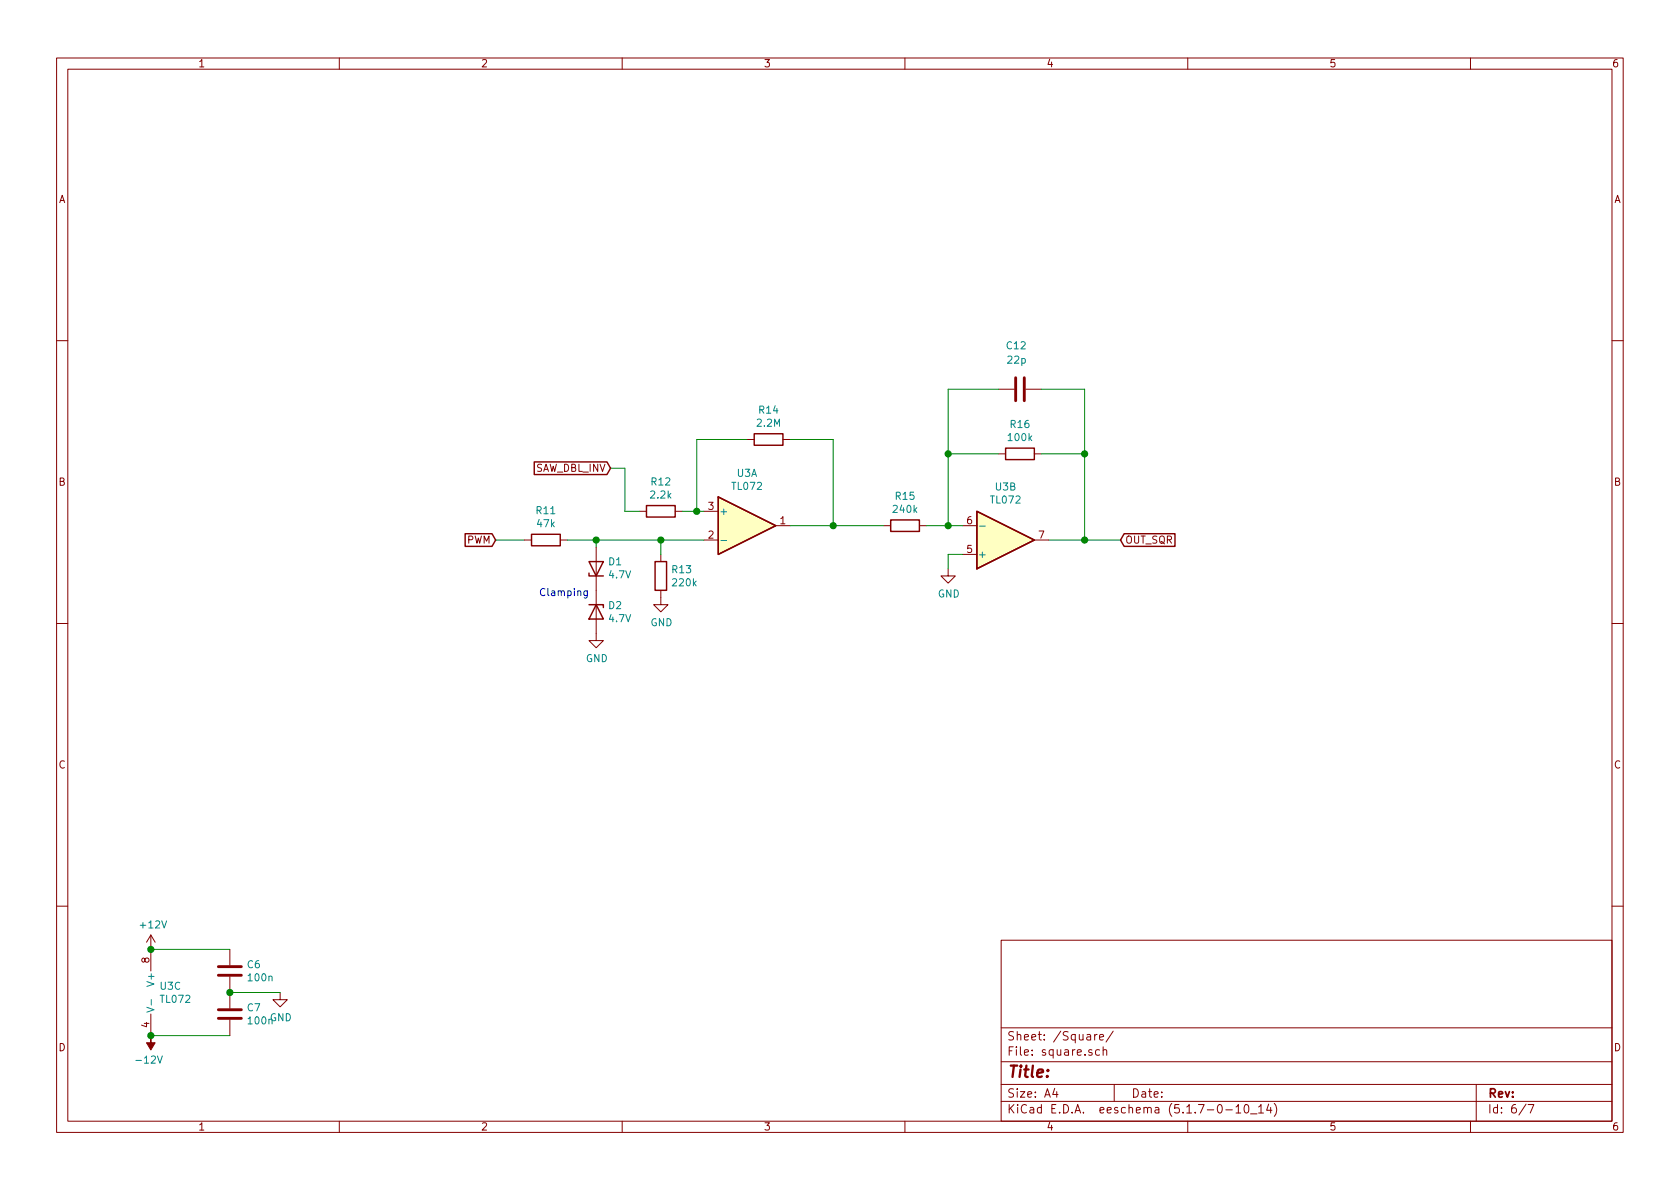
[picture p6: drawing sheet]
EESchema Schematic File Version 4
EELAYER 30 0
EELAYER END
$Descr A4 11693 8268
encoding utf-8
Sheet 6 7
Title ""
Date ""
Rev ""
Comp ""
Comment1 ""
Comment2 ""
Comment3 ""
Comment4 ""
$EndDescr
$Comp
L power:-12V #PWR0101
U 1 1
P 1050 7200
F 0 "#PWR0101" H 1050 7300 50  0001 C CNN
F 1 "-12V" H 1065 7373 50  0000 C CNN
F 2 "" H 1050 7200 50  0001 C CNN
F 3 "" H 1050 7200 50  0001 C CNN
	1    1050 7200
	-1   0    0    1   
$EndComp
$Comp
L power:+12V #PWR0102
U 1 1
P 1050 6600
F 0 "#PWR0102" H 1050 6450 50  0001 C CNN
F 1 "+12V" H 1065 6773 50  0000 C CNN
F 2 "" H 1050 6600 50  0001 C CNN
F 3 "" H 1050 6600 50  0001 C CNN
	1    1050 6600
	1    0    0    -1  
$EndComp
$Comp
L Device:C C6
U 1 1
P 1600 6750
F 0 "C6" H 1715 6796 50  0000 L CNN
F 1 "100n" H 1715 6705 50  0000 L CNN
F 2 "Zimo_Manual_PCB:C_Disc_D5.0mm_W2.5mm_P2.50mm" H 1638 6600 50  0001 C CNN
F 3 "~" H 1600 6750 50  0001 C CNN
	1    1600 6750
	1    0    0    -1  
$EndComp
Wire Wire Line
	1600 6600 1050 6600
$Comp
L Device:C C7
U 1 1
P 1600 7050
F 0 "C7" H 1715 7096 50  0000 L CNN
F 1 "100n" H 1715 7005 50  0000 L CNN
F 2 "Zimo_Manual_PCB:C_Disc_D5.0mm_W2.5mm_P2.50mm" H 1638 6900 50  0001 C CNN
F 3 "~" H 1600 7050 50  0001 C CNN
	1    1600 7050
	1    0    0    -1  
$EndComp
Wire Wire Line
	1600 7200 1050 7200
$Comp
L power:GND #PWR0103
U 1 1
P 1950 6900
F 0 "#PWR0103" H 1950 6650 50  0001 C CNN
F 1 "GND" H 1955 6727 50  0000 C CNN
F 2 "" H 1950 6900 50  0001 C CNN
F 3 "" H 1950 6900 50  0001 C CNN
	1    1950 6900
	1    0    0    -1  
$EndComp
Wire Wire Line
	1950 6900 1600 6900
Connection ~ 1600 6900
$Comp
L Device:R R11
U 1 1
P 3800 3750
F 0 "R11" V 3593 3750 50  0000 C CNN
F 1 "47k" V 3684 3750 50  0000 C CNN
F 2 "Zimo_Manual_PCB:R_Axial_Vertical" V 3730 3750 50  0001 C CNN
F 3 "~" H 3800 3750 50  0001 C CNN
	1    3800 3750
	0    1    1    0   
$EndComp
$Comp
L Device:D_Zener D1
U 1 1
P 4150 3950
F 0 "D1" V 4196 3870 50  0000 R CNN
F 1 "4.7V" V 4105 3870 50  0000 R CNN
F 2 "Zimo_Manual_PCB:D_Axial-Vertical" H 4150 3950 50  0001 C CNN
F 3 "~" H 4150 3950 50  0001 C CNN
	1    4150 3950
	0    -1   -1   0   
$EndComp
Wire Wire Line
	3950 3750 4150 3750
Wire Wire Line
	4150 3750 4150 3800
$Comp
L Device:D_Zener D2
U 1 1
P 4150 4250
F 0 "D2" V 4104 4330 50  0000 L CNN
F 1 "4.7V" V 4195 4330 50  0000 L CNN
F 2 "Zimo_Manual_PCB:D_Axial-Vertical" H 4150 4250 50  0001 C CNN
F 3 "~" H 4150 4250 50  0001 C CNN
	1    4150 4250
	0    1    1    0   
$EndComp
$Comp
L power:GND #PWR0108
U 1 1
P 4150 4400
F 0 "#PWR0108" H 4150 4150 50  0001 C CNN
F 1 "GND" H 4155 4227 50  0000 C CNN
F 2 "" H 4150 4400 50  0001 C CNN
F 3 "" H 4150 4400 50  0001 C CNN
	1    4150 4400
	1    0    0    -1  
$EndComp
Text Notes 3750 4150 0    50   ~ 0
Clamping
$Comp
L Device:R R13
U 1 1
P 4600 4000
F 0 "R13" H 4670 4046 50  0000 L CNN
F 1 "220k" H 4670 3955 50  0000 L CNN
F 2 "Zimo_Manual_PCB:R_Axial_Vertical" V 4530 4000 50  0001 C CNN
F 3 "~" H 4600 4000 50  0001 C CNN
	1    4600 4000
	1    0    0    -1  
$EndComp
Wire Wire Line
	4150 3750 4600 3750
Connection ~ 4150 3750
$Comp
L power:GND #PWR0109
U 1 1
P 4600 4150
F 0 "#PWR0109" H 4600 3900 50  0001 C CNN
F 1 "GND" H 4605 3977 50  0000 C CNN
F 2 "" H 4600 4150 50  0001 C CNN
F 3 "" H 4600 4150 50  0001 C CNN
	1    4600 4150
	1    0    0    -1  
$EndComp
Wire Wire Line
	4600 3750 4600 3850
Wire Wire Line
	4900 3750 4600 3750
Connection ~ 4600 3750
Text GLabel 4250 3250 0    50   Input ~ 0
SAW_DBL_INV
$Comp
L Device:R R12
U 1 1
P 4600 3550
F 0 "R12" V 4393 3550 50  0000 C CNN
F 1 "2.2k" V 4484 3550 50  0000 C CNN
F 2 "Zimo_Manual_PCB:R_Axial_Vertical" V 4530 3550 50  0001 C CNN
F 3 "~" H 4600 3550 50  0001 C CNN
	1    4600 3550
	0    1    1    0   
$EndComp
Wire Wire Line
	4900 3550 4850 3550
Wire Wire Line
	4250 3250 4350 3250
Wire Wire Line
	4350 3250 4350 3550
Wire Wire Line
	4350 3550 4450 3550
$Comp
L Device:R R14
U 1 1
P 5350 3050
F 0 "R14" V 5143 3050 50  0000 C CNN
F 1 "2.2M" V 5234 3050 50  0000 C CNN
F 2 "Zimo_Manual_PCB:R_Axial_Vertical" V 5280 3050 50  0001 C CNN
F 3 "~" H 5350 3050 50  0001 C CNN
	1    5350 3050
	0    1    1    0   
$EndComp
Wire Wire Line
	5200 3050 4850 3050
Wire Wire Line
	4850 3050 4850 3550
Connection ~ 4850 3550
Wire Wire Line
	4850 3550 4750 3550
Wire Wire Line
	5500 3050 5800 3050
Wire Wire Line
	5800 3050 5800 3650
Wire Wire Line
	5800 3650 5500 3650
$Comp
L Device:R R15
U 1 1
P 6300 3650
F 0 "R15" V 6093 3650 50  0000 C CNN
F 1 "240k" V 6184 3650 50  0000 C CNN
F 2 "Zimo_Manual_PCB:R_Axial_Vertical" V 6230 3650 50  0001 C CNN
F 3 "~" H 6300 3650 50  0001 C CNN
	1    6300 3650
	0    1    1    0   
$EndComp
Wire Wire Line
	6150 3650 5800 3650
Connection ~ 5800 3650
$Comp
L power:GND #PWR0110
U 1 1
P 6600 3950
F 0 "#PWR0110" H 6600 3700 50  0001 C CNN
F 1 "GND" H 6605 3777 50  0000 C CNN
F 2 "" H 6600 3950 50  0001 C CNN
F 3 "" H 6600 3950 50  0001 C CNN
	1    6600 3950
	1    0    0    -1  
$EndComp
Wire Wire Line
	6600 3850 6600 3950
$Comp
L Device:R R16
U 1 1
P 7100 3150
F 0 "R16" V 6893 3150 50  0000 C CNN
F 1 "100k" V 6984 3150 50  0000 C CNN
F 2 "Zimo_Manual_PCB:R_Axial_Vertical" V 7030 3150 50  0001 C CNN
F 3 "~" H 7100 3150 50  0001 C CNN
	1    7100 3150
	0    1    1    0   
$EndComp
Wire Wire Line
	6950 3150 6600 3150
Wire Wire Line
	6600 3150 6600 3650
Connection ~ 6600 3650
Wire Wire Line
	6600 3650 6450 3650
Wire Wire Line
	7250 3150 7550 3150
Wire Wire Line
	7550 3750 7300 3750
Text GLabel 7800 3750 2    50   Input ~ 0
OUT_SQR
Wire Wire Line
	7800 3750 7550 3750
Connection ~ 7550 3750
Text GLabel 3450 3750 0    50   Input ~ 0
PWM
Wire Wire Line
	3450 3750 3650 3750
$Comp
L Amplifier_Operational:TL072 U3
U 1 1
P 5200 3650
F 0 "U3" H 5200 4017 50  0000 C CNN
F 1 "TL072" H 5200 3926 50  0000 C CNN
F 2 "Zimo_Manual_PCB:DIP-8_W7.62mm" H 5200 3650 50  0001 C CNN
F 3 "http://www.ti.com/lit/ds/symlink/tl071.pdf" H 5200 3650 50  0001 C CNN
	1    5200 3650
	1    0    0    -1  
$EndComp
$Comp
L Amplifier_Operational:TL072 U3
U 3 1
P 1150 6900
F 0 "U3" H 1108 6946 50  0000 L CNN
F 1 "TL072" H 1108 6855 50  0000 L CNN
F 2 "Zimo_Manual_PCB:DIP-8_W7.62mm" H 1150 6900 50  0001 C CNN
F 3 "http://www.ti.com/lit/ds/symlink/tl071.pdf" H 1150 6900 50  0001 C CNN
	3    1150 6900
	1    0    0    -1  
$EndComp
Connection ~ 1050 7200
Connection ~ 1050 6600
Wire Wire Line
	6700 3650 6600 3650
Wire Wire Line
	6700 3850 6600 3850
$Comp
L Amplifier_Operational:TL072 U3
U 2 1
P 7000 3750
F 0 "U3" H 7000 3383 50  0000 C CNN
F 1 "TL072" H 7000 3474 50  0000 C CNN
F 2 "Zimo_Manual_PCB:DIP-8_W7.62mm" H 7000 3750 50  0001 C CNN
F 3 "http://www.ti.com/lit/ds/symlink/tl071.pdf" H 7000 3750 50  0001 C CNN
	2    7000 3750
	1    0    0    1   
$EndComp
$Comp
L Device:C C12
U 1 1
P 7100 2700
F 0 "C12" V 7400 2650 50  0000 L CNN
F 1 "22p" V 7300 2650 50  0000 L CNN
F 2 "Zimo_Manual_PCB:C_Disc_D5.0mm_W2.5mm_P2.50mm" H 7138 2550 50  0001 C CNN
F 3 "~" H 7100 2700 50  0001 C CNN
	1    7100 2700
	0    -1   -1   0   
$EndComp
Wire Wire Line
	6950 2700 6600 2700
Wire Wire Line
	6600 2700 6600 3150
Connection ~ 6600 3150
Wire Wire Line
	7250 2700 7550 2700
Wire Wire Line
	7550 2700 7550 3150
Wire Wire Line
	7550 3150 7550 3750
Connection ~ 7550 3150
$EndSCHEMATC
